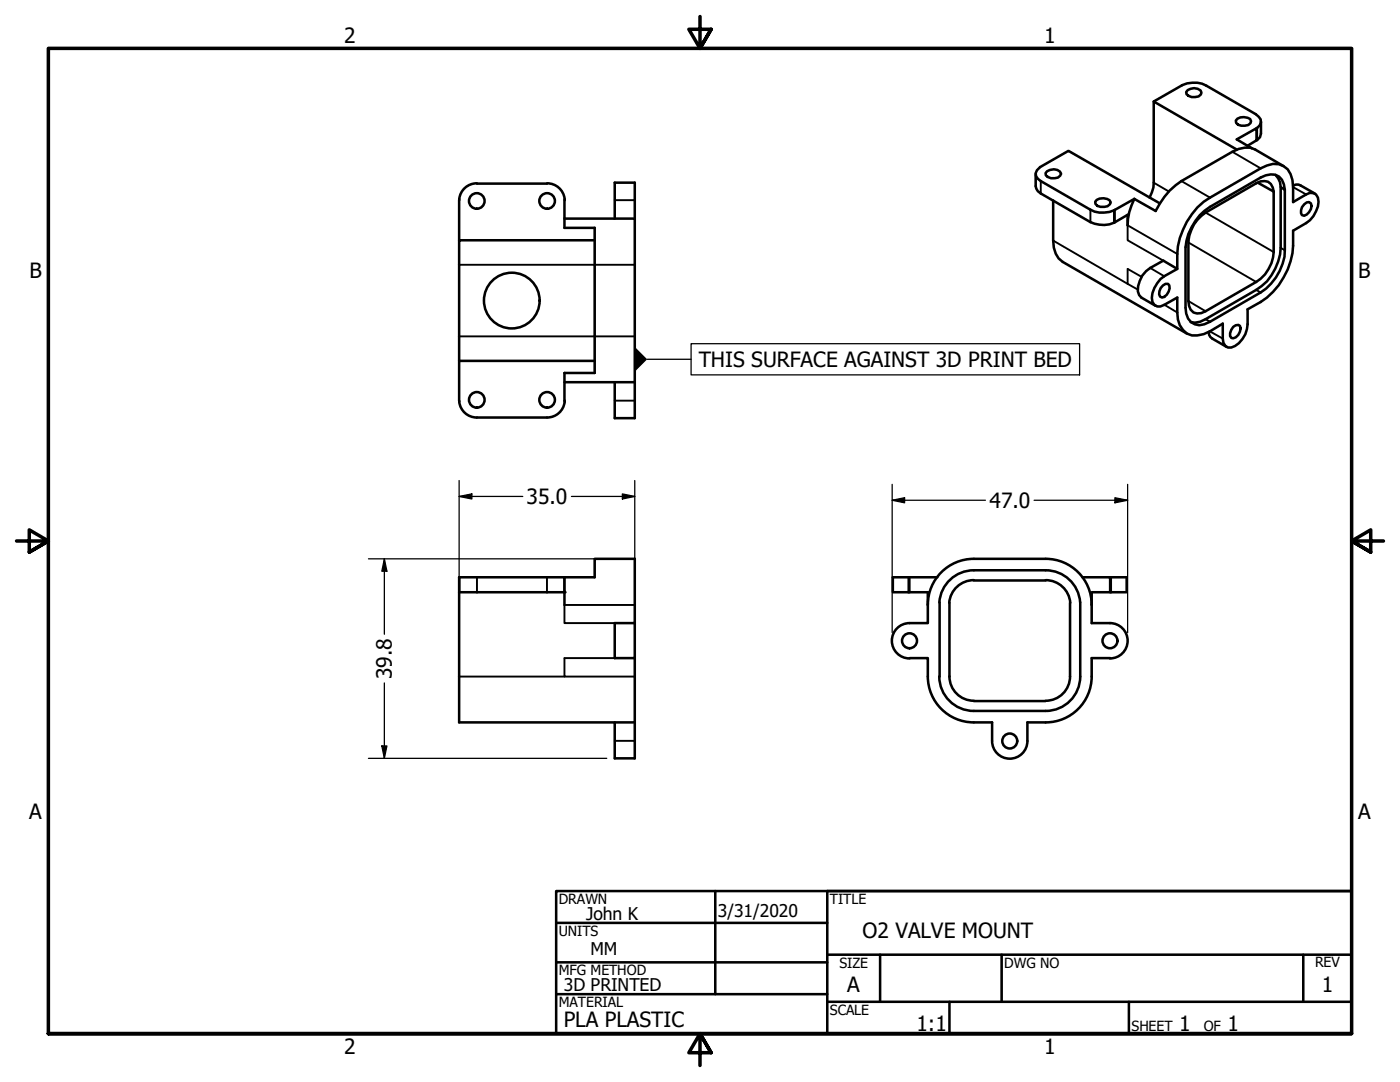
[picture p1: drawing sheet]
<svg xmlns="http://www.w3.org/2000/svg" width="279mm" height="216mm" viewBox="0 0 279 216" stroke-linecap="round" stroke-linejoin="round" font-family="sans-serif">
<!-- layer: Visible (ANSI) -->
<g fill="none" stroke="#000" stroke-width=".51">
<path d="M237 18a2.16 2.16 0 0 1 2.6 0l.2 .5-.2 .4a2.12 2.12 0 0 1-2.8-.1l-.1-.4zM91.7 39.8l-.1 8.1M95.2 36.6a3.5 3.5 0 0 0-3.5 3.1M95.2 36.6h14M109.2 36.6a3.5 3.5 0 0 1 3.5 3.1M112.6 39.9v5.6h6.1v28.9h-6.1v5.5M112.7 39.8v.1M206.7 34.7v2.4l.4 1.1 10.5 6.1a5.6 5.6 0 0 0 4.8 .1M209 34.2a1.93 1.93 0 0 1 2.8 .5 1.57 1.57 0 0 1-2.1 .9l-1-.6v-.5zM218.9 39.9a2.47 2.47 0 0 1 2.5 0l.3 .5a1.57 1.57 0 0 1-2.1 .9l-.6-.2-.4-.4v-.4zM226.4 39.7a11.3 11.3 0 0 0-1.4 5.3v-2.1l-2.6 1.5v-2.5M226.4 39.7l-4 2.2"/>
<path d="M230.3 20.3l5.6-3.3a5.6 5.6 0 0 1 4.8 .1l9.9 5.7 .6 .5a1.36 1.36 0 0 1-.4 2.3M246.8 29.8l-16.5-9.5v16.1l-.1 1-.8 2M247 23.7a2.49 2.49 0 0 1 2.5 0l.2 .5-.1 .4a2.12 2.12 0 0 1-2.9-.1l-.1-.4zM249 29.1l1.8-1.1v-2.4l-4 2.2 3 1.8M251 36.4l3.2 1.8M251.7 24.3v2.4l-.2 .7-.7 .6M254.6 34.9l.5 .7 .4 .8 .1 .9M256.2 33.1l-5.7-3.3a4.8 4.8 0 0 0-4.6 .5l-10.1 5.8a13.9 13.9 0 0 0-5.2 6l-4.2-2.4M256.4 37.8a2.79 2.79 0 0 0-2.8-3l-1 .2-1 .4-10.1 5.9a10.8 10.8 0 0 0-4.9 8v12.1a3.1 3.1 0 0 0 2.7 3.5l1-.2 1.2-.5 10.1-5.8a10.5 10.5 0 0 0 4.8-8.5v-12.1l-.8-.5v12.2a10.6 10.6 0 0 1-4.9 8.3l-10.1 5.9-1.1 .5-1 .2-.9-.1M258.1 37l1-.2 3.3 1.8M112.6 43.6h14.1v32.7h-14.1M118.7 47.9h-27.1v24.1"/>
<path d="M122.7 43.6v-7.2h4v7.2M210.2 40v8a4.8 4.8 0 0 0 1.9 4.3l24.8 14.2M231.5 40.6l-18.3-10.5-5.6 3.2a1.5 1.5 0 0 0-.9 1.5 1.5 1.5 0 0 0 1 1.3l9.9 5.7a5.6 5.6 0 0 0 4.8 .1M232.1 57l.5-.4h.5a1.57 1.57 0 0 1-.2 2.2l-.6 .4-.4 .2-.4-.2a1.86 1.86 0 0 1 .6-2.2zM234.9 53.7l-2.6 1.4a5.3 5.3 0 0 0-2.3 5.2 1.46 1.46 0 0 0 2.3 .5l2.6-1.4v3a4.8 4.8 0 0 0 2 4.1 4.9 4.9 0 0 0 4.6-.4l2.5-1.5v3a1.52 1.52 0 0 0 .7 1.6 1.52 1.52 0 0 0 1.8-.2 5.5 5.5 0 0 0 2.5-4.3v-3a15.1 15.1 0 0 0 9.1-15.7l2.6-1.5a5.3 5.3 0 0 0 2.3-5.1 1.49 1.49 0 0 0-2.3-.6l-2.6 1.5v-3a4.6 4.6 0 0 0-1.9-4.2 4.4 4.4 0 0 0-4.6 .5l-10.1 5.8a14.6 14.6 0 0 0-6.6 14.3l-2.7-1.7-2.6 1.5a5.2 5.2 0 0 0-2.5 4.6l.2 .8 .5 .5 2.8 1.6M239.8 43.1l.8-.7 10.1-5.8a2.09 2.09 0 0 1 2.3-.4 2.09 2.09 0 0 1 1.2 2v12.1a7.7 7.7 0 0 1-3.5 6l-10.1 5.8a2.04 2.04 0 0 1-3.3-1.1l-.1-.9v-12a8 8 0 0 1 2.6-5zM260.3 40.8l.5-.4 .4-.1 .4 .3a1.99 1.99 0 0 1-1.3 2.5l-.5-.2a1.75 1.75 0 0 1 .5-2.1zM112.7 79.9v.2M118.7 72h-27.1l.1 8.1M122.7 76.3v7.1h4v-7.1M241.2 66.2l.1 .6 .3 .4 3.2 2M246.1 65.2l.5-.3 .5-.1 .4 .2a1.8 1.8 0 0 1-1.8 2.4 1.7 1.7 0 0 1 .4-2.2z"/>
<path d="M91.7 80.2a3.5 3.5 0 0 0 3.5 3.1M112.7 80.2a3.5 3.5 0 0 1-3.5 3.1h-14M91.6 115.2h21v3h-21zM91.6 118.2v25.9h35.1M112.6 115.2h6.1v-3.7h8v12.8h-4v7h4v-7M112.6 118.2v2.5M181.5 115.2v3h3.7v2.5M187.1 115.2h-8.9v3h3.3M194.3 115.8a4.9 4.9 0 0 0-4.9 4.5M194.3 113.8a6.9 6.9 0 0 0-6.8 6.4M194.3 111.5a9.2 9.2 0 0 0-9.1 9.2M194.4 113.8h14.3"/>
<path d="M194.4 115.8h14.3M194.4 111.5h14.3M208.7 115.8a4.9 4.9 0 0 1 4.9 4.5M208.7 113.8a6.9 6.9 0 0 1 6.9 6.4v14.8M208.7 111.5a9.2 9.2 0 0 1 9.2 9.2M216 115.2h5.6v3h-3.7v2.5M221.6 115.2h3.3v3h-3.3M126.7 131.3v12.8M181.5 124.3a3.5 3.5 0 0 0-3.5 3.6 3.5 3.5 0 0 0 3.5 3.5M181.5 131.3h3.7v3.7M185.2 120.7v3.6h-3.7M185.2 135a9.2 9.2 0 0 0 9.1 9.1"/>
<path d="M187.5 135a6.9 6.9 0 0 0 6.8 6.9M187.5 120.2v14.8M189.5 120.3v14.7M189.5 135a4.9 4.9 0 0 0 4.8 4.8M194.4 139.9h14.3M213.6 135a4.9 4.9 0 0 1-4.9 4.8M213.6 120.3v14.7M215.6 135a6.9 6.9 0 0 1-6.9 6.9M217.9 135a9.2 9.2 0 0 1-9.2 9.1M217.9 120.7v3.6h3.7M221.5 124.3a3.5 3.5 0 0 1 3.5 3.6 3.5 3.5 0 0 1-3.5 3.5M221.6 131.3h-3.7v3.7"/>
<path d="M122.7 144.1v7.2h4v-7.2M194.4 144.1h3.6v3.7M194.4 141.9h14.3M198 147.9a3.5 3.5 0 0 0 3.5 3.5 3.5 3.5 0 0 0 3.5-3.5M208.7 144.1h-3.7v3.7"/>
<circle cx="95.2" cy="40.1" r="1.56"/>
<circle cx="102.1" cy="60" r="5.6"/>
<circle cx="109.2" cy="40.1" r="1.56"/>
<circle cx="95.2" cy="79.8" r="1.56"/>
<circle cx="109.2" cy="79.8" r="1.56"/>
<circle cx="181.5" cy="127.9" r="1.49"/>
<circle cx="221.5" cy="127.9" r="1.49"/>
<circle cx="201.5" cy="147.9" r="1.49"/>
</g>
<!-- layer: Visible Narrow (ANSI) -->
<g fill="none" stroke="#000" stroke-width=".38">
<path d="M122.7 39.9h4M207.7 36.1v2.5M230.3 36.4l3 1.8M235.8 36.1l5.7 3.3M245.9 30.3l5.7 3.3M250.9 25.5v2.4M258.1 37.3l2.6 1.5M91.6 52.8h35.1M210.2 48l14.8 8.6M217.6 41.8v2.5M222.3 42v2.4M225 56.6l2.1 1.2"/>
<path d="M227.8 55.2l-2.8-1.5v2.9M229.6 53.5l2.7 1.6M234.9 50.7l-9.9-5.7v2.9l7.2 4.1M237.2 48.4l13.5 7.9M240.6 42.4l13.6 7.9M250.7 57.8l.9 .6M255.6 49.5l.8 .4M91.6 67.1h35.1M122.7 79.9h4M232.4 60.8l2.5 1.6M237.2 60.1l3.4 2M240.6 63.7l.9 .5"/>
<path d="M241.4 66.1l2.6 1.5M91.7 115.2v3M95.2 115.2v3M109.2 115.2v3M112.6 115.2v3M181.3 115.2v3M221.7 115.2v3M91.6 135h21M122.7 131.3h-10.1v3.7h14.1M126.7 120.7h-14.1v3.6h10.1M122.7 147.8h4"/>
</g>
<!-- layer: Visible (ANSI) -->
<circle cx="112.6" cy="118.2" r=".25" fill="#000"/>
<!-- layer: Border (ANSI) -->
<path d="M139.7 3.3v6.4l-2.2-3.9h4.4l-2.2 3.9 2.2-3.9M3.3 107.9h6.4l-3.9-2.2v4.5l3.9-2.3-3.9 2.3M276.1 107.9h-6.4l3.9-2.2v4.5l-3.9-2.3 3.9 2.3M9.7 206.2v-196.5h260v196.5h-260h260M141.9 210.1l-2.2-3.9 2.2 3.9h-4.4l2.2-3.9v6.4" fill="none" stroke="#000" stroke-width=".7"/>
<!-- layer: Title (ANSI) -->
<g fill="none" stroke="#000" stroke-width=".51">
<path d="M111 177.8h158.7v28.4h-158.7zM142.7 177.8v20.6M269.7 177.8h-104.6v28.4M111 184.1h54.1M111 192h54.1M111 198.4h54.1M165.1 190.5h104.6M165.1 199.9h104.6M175.6 190.5v9.4M189.5 199.9v6.3M199.9 190.5v9.4M225.3 199.9v6.3"/>
<path d="M260.1 190.5v9.4"/>
</g>
<!-- layer: Symbol (ANSI) -->
<path d="M126.7 69.2l2.5 2.5-2.5 2.5z" fill-rule="evenodd" fill="#000"/>
<path d="M129.2 71.7h8.7M137.9 68.6h77.6v6.2h-77.6z" fill="none" stroke="#000" stroke-width=".25"/>
<!-- layer: Dimension (ANSI) -->
<g fill="none" stroke="#000" stroke-width=".25">
<path d="M91.6 99.1l2.6-.5v1zM91.6 99.1h12.7M91.6 95.9v20.7M114 99.1h12.7M124.2 98.6l2.5 .5-2.5 .5zM126.7 95.9v26.8M178.1 99.8l2.4-.5v1zM178.1 99.8h18.6M178.1 96.6v29.6M206.4 99.8h18.6M222.5 99.3l2.5 .5-2.5 .5zM225 96.6v29.6"/>
<path d="M73.5 111.5h47.6M76.7 111.5l.5 2.5h-1zM76.7 111.5v15.1M76.7 136.3v15M73.5 151.3h47.6M76.2 148.8h1l-.5 2.5z"/>
</g>
<g fill="#000">
<path d="M91.6 99.1l2.6-.5v1z" fill-rule="evenodd"/>
<path d="M124.2 98.6l2.5 .5-2.5 .5z" fill-rule="evenodd"/>
<path d="M178.1 99.8l2.4-.5v1z" fill-rule="evenodd"/>
<path d="M76.7 111.5l.5 2.5h-1z" fill-rule="evenodd"/>
<path d="M222.5 99.3l2.5 .5-2.5 .5z" fill-rule="evenodd"/>
<path d="M76.2 148.8h1l-.5 2.5z" fill-rule="evenodd"/>
</g>
<g font-size="4.2">
<text x="68.7" y="8.6">2</text>
<text x="208.4" y="8.6">1</text>
<text x="5.9" y="55.5">B</text>
<text x="271.1" y="55.5">B</text>
<text x="139.4" y="73.2">THIS SURFACE AGAINST 3D PRINT BED</text>
<text x="105.1" y="100.6">35.0</text>
<text x="197.5" y="101.3">47.0</text>
<text x="78.2" y="135.5" transform="rotate(-90 78.2 135.5)">39.8</text>
<text x="5.8" y="163.4">A</text>
<text x="271" y="163.4">A</text>
<text x="172.1" y="187.2">O2 VALVE MOUNT</text>
<text x="169.1" y="198">A</text>
<text x="263.8" y="198">1</text>
<text x="112.5" y="204.9">PLA PLASTIC</text>
<text x="182.9" y="205.7">1:1</text>
<text x="235.3" y="205.7">1</text>
<text x="245" y="205.7">1</text>
<text x="68.7" y="210.3">2</text>
<text x="208.4" y="210.3">1</text>
</g>
<g font-size="3.5">
<text x="117" y="183.6">John K</text>
<text x="143.3" y="183.1">3/31/2020</text>
<text x="117.9" y="190.6">MM</text>
<text x="112.5" y="197.7">3D PRINTED</text>
</g>
<g font-size="2.8">
<text x="111.5" y="180.3">DRAWN</text>
<text x="165.6" y="180.3">TITLE</text>
<text x="111.5" y="186.8">UNITS</text>
<text x="111.5" y="194.6">MFG METHOD</text>
<text x="167.5" y="193.1">SIZE</text>
<text x="200.4" y="193.1">DWG NO</text>
<text x="262.4" y="193">REV</text>
<text x="111.5" y="200.9">MATERIAL</text>
<text x="165.6" y="202.5">SCALE</text>
<text x="225.8" y="205.7">SHEET</text>
<text x="240.2" y="205.7">OF</text>
</g>
</svg>
